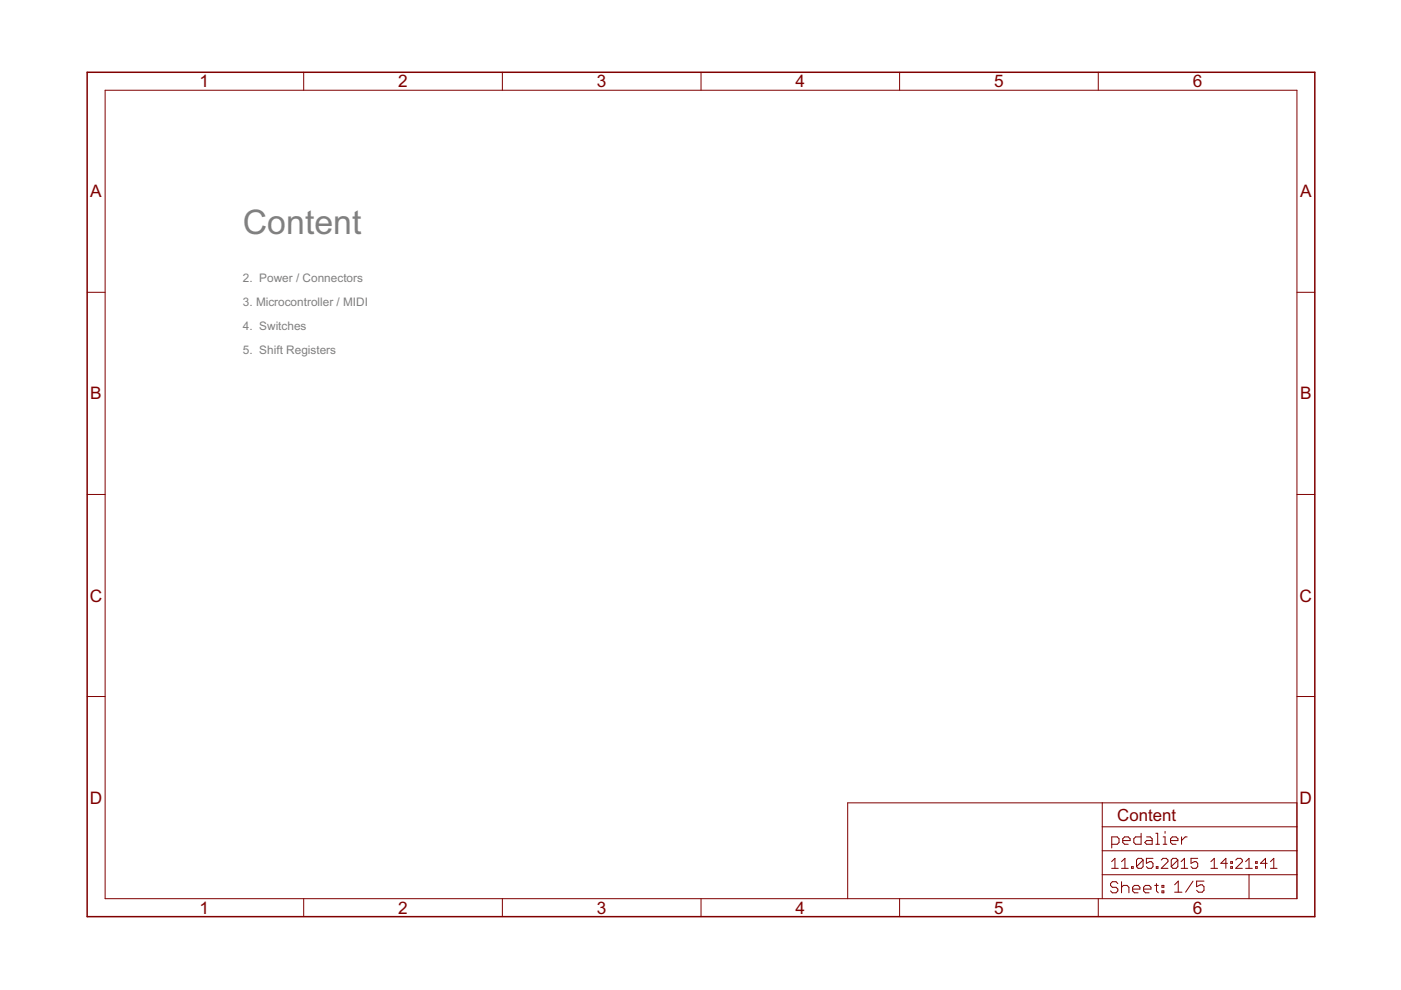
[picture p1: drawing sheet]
<svg xmlns="http://www.w3.org/2000/svg" width="297mm" height="210mm" viewBox="0 0 297 210" stroke-linecap="round" stroke-linejoin="round" font-family="sans-serif">
<g fill="none" stroke="#800000" stroke-width=".21">
<path d="M22.3 19.1h252.7v171.4h-252.7zM64.4 15.3v3.8M106.5 15.3v3.8M148.6 15.3v3.8M190.7 15.3v3.8M232.9 15.3v3.8M18.5 62h3.8M275 62h3.8M18.5 104.8h3.8M275 104.8h3.8M18.5 147.7h3.8M275 147.7h3.8"/>
<path d="M233.7 170.2v20.3M233.7 175.3h41.3M235.7 179h1.2l.4-.4v-.8l-.4-.4h-1.2v2.4M238 178.2h1.6v-.4l-.4-.4h-.8l-.4 .4v.8l.4 .4h.8M241.9 176.7v2.3h-1.1l-.4-.4v-.8l.4-.4h1.1M243.1 177.4h.8l.4 .4v1.2h-1.2l-.4-.4 .4-.4h1.2M245.1 179h.7M245.1 176.7h.3v2.3M246.6 177.4h.4v1.6M246.6 179h.8M247 176.3v.4M248.2 178.2h1.5v-.4l-.4-.4h-.7l-.4 .4v.8l.4 .4h.7"/>
<path d="M250.5 177.4v1.6M251.7 177.4h-.4l-.8 .8M275 170.2h-95.3v20.3M64.4 190.5v3.9M106.5 190.5v3.9M148.6 190.5v3.9M190.7 190.5v3.9M232.9 190.5v3.9M233.7 185.5h41.3M233.7 180.4h41.3M235.7 182.7l.7-.7v2.1M235.7 184.1h1.4"/>
<path d="M237 187.3l-.4-.4h-.8l-.3 .4v.4l.3 .4h.8l.4 .4v.4l-.4 .4h-.8l-.3-.4M237.8 184.1h1.4M237.8 182.7l.7-.7v2.1M237.8 186.9v2.4M237.8 188.1l.4-.4h.8l.4 .4v1.2M239.9 183.7h.4v.4h-.4zM240.1 188.5h1.6v-.4l-.4-.4h-.8l-.4 .4v.8l.4 .4h.8M242.4 182.4v1.3l-.4 .4h-.7l-.3-.4M242.4 182.4l-.4-.4h-.7l-.3 .4v1.3M242.4 182.4l-1.4 1.3M242.5 188.5h1.5v-.4l-.4-.4h-.8l-.3 .4v.8l.3 .4h.8M244.5 182h-1.4v1l.7-.3h.3l.4 .3v.7l-.4 .4h-.7l-.3-.4"/>
<path d="M244.8 187.7h.8M245.2 183.7h.3v.4h-.3zM245.2 187.3v1.6l.4 .4M246.2 182.4l.4-.4h.7l.3 .4v.3l-1.4 1.4h1.4M246.4 187.7h.4v.4h-.4zM246.4 188.9h.4v.4h-.4zM249 187.6l.8-.8v2.4M249 189.2h1.6M249.7 182.4v1.3l-.3 .4h-.7l-.4-.4M249.7 182.4l-.3-.4h-.7l-.4 .4v1.3M249.7 182.4l-1.4 1.3M250.4 184.1h1.4"/>
<path d="M250.4 182.7l.7-.7v2.1M252.9 186.8l-1.5 2.4M253.9 182h-1.4v1l.7-.3h.4l.3 .3v.7l-.3 .4h-.7l-.4-.4M255.3 186.8h-1.6v1.2l.8-.4h.4l.4 .4v.8l-.4 .4h-.8l-.4-.4M256.7 184.1h1.4M256.7 182.7l.8-.7v2.1M260.2 183h-1.4l1.1-1v2.1M260.9 183.7h.4v.4h-.4zM260.9 182.7h.4v.3h-.4zM262 182.4l.4-.4h.7l.3 .4v.3l-1.4 1.4h1.4M264.1 182.7l.7-.7v2.1M264.1 184.1h1.4"/>
<path d="M264.8 185.5v5M266.2 183.7h.4v.4h-.4zM266.2 182.7h.4v.3h-.4zM268.7 183h-1.4l1-1v2.1M269.4 184.1h1.4M269.4 182.7l.7-.7v2.1"/>
</g>
<path d="M18.5 15.3h260.3v179.1h-260.3z" fill="none" stroke="#800000" stroke-width=".32"/>
<text font-size="8" fill="#808080" x="51.5" y="49.6">Content</text>
<g font-size="4.1" fill="#800000">
<text x="42.3" y="18.5">1</text>
<text x="84.4" y="18.5">2</text>
<text x="126.6" y="18.5">3</text>
<text x="168.7" y="18.5">4</text>
<text x="210.8" y="18.5">5</text>
<text x="252.9" y="18.5">6</text>
<text x="19.1" y="41.8">A</text>
<text x="275.6" y="41.8">A</text>
<text x="19.1" y="84.7">B</text>
<text x="275.6" y="84.7">B</text>
<text x="19" y="127.5">C</text>
<text x="275.5" y="127.5">C</text>
<text x="19" y="170.4">D</text>
<text x="275.5" y="170.4">D</text>
<text x="42.3" y="193.7">1</text>
<text x="84.4" y="193.7">2</text>
<text x="126.6" y="193.7">3</text>
<text x="168.7" y="193.7">4</text>
<text x="210.8" y="193.7">5</text>
<text x="252.9" y="193.7">6</text>
</g>
<text font-size="4" fill="#800000" x="236.9" y="174">Content</text>
<g font-size="2.8" fill="#808080">
<text x="51.5" y="59.8">2. Power / Connectors</text>
<text x="51.5" y="64.8">3. Microcontroller / MIDI</text>
<text x="51.5" y="69.9">4. Switches</text>
<text x="51.5" y="75">5. Shift Registers</text>
</g>
</svg>
